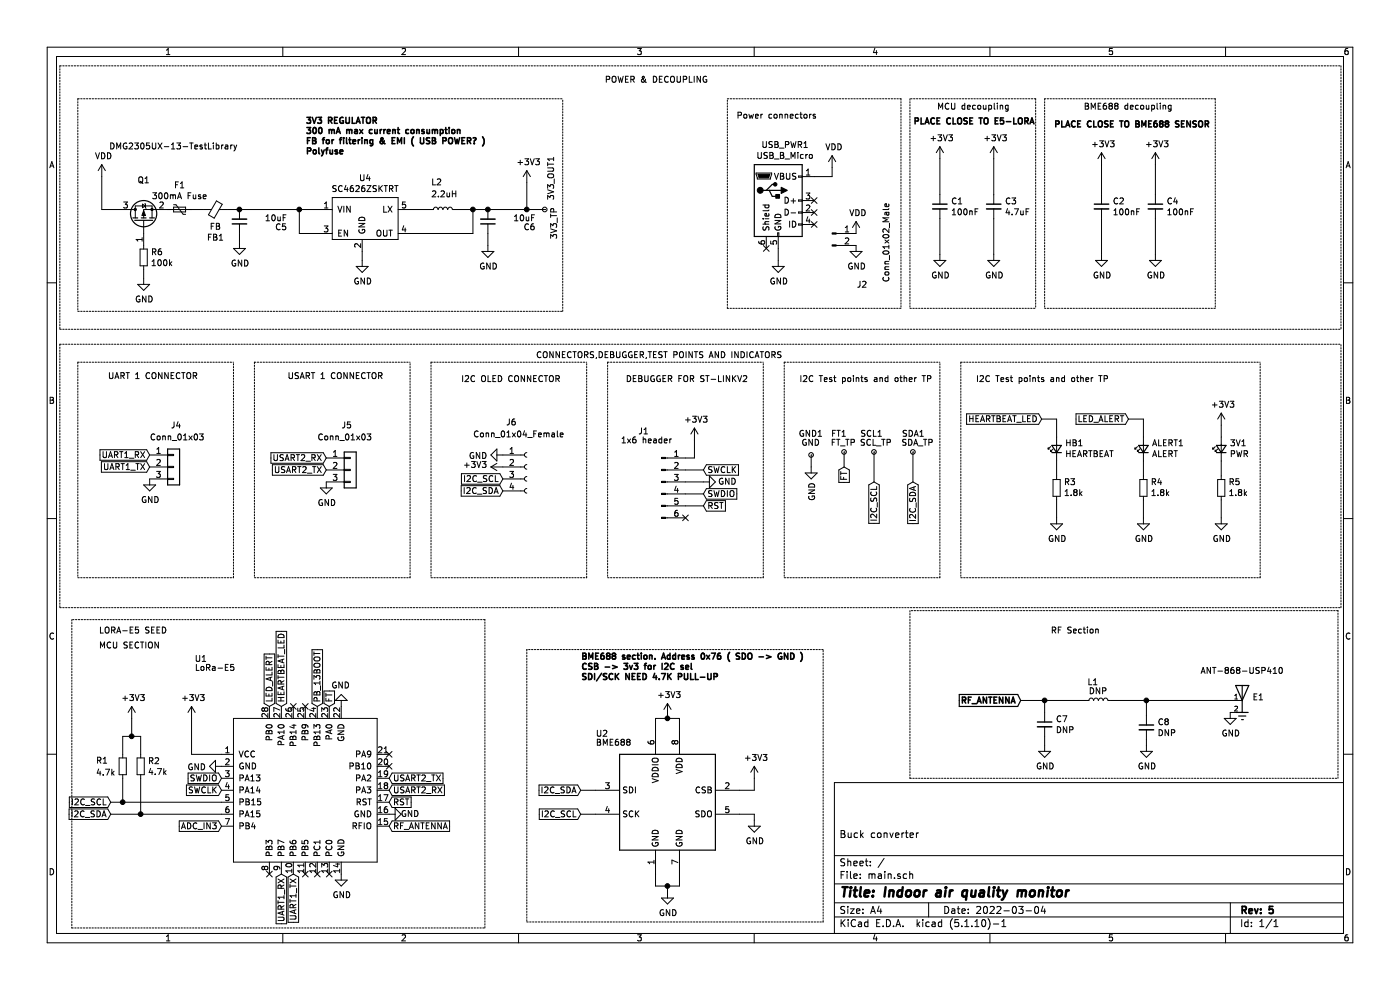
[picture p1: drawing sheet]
EESchema Schematic File Version 4
EELAYER 30 0
EELAYER END
$Descr A4 11693 8268
encoding utf-8
Sheet 1 1
Title "Indoor air quality monitor"
Date "2022-03-04"
Rev "5"
Comp ""
Comment1 "Buck converter"
Comment2 ""
Comment3 ""
Comment4 ""
$EndDescr
Text GLabel 5875 4125 2    50   Input ~ 0
SWDIO
Text GLabel 5875 3925 2    50   Input ~ 0
SWCLK
$Comp
L power:+3V3 #PWR0115
U 1 1
P 5800 3675
F 0 "#PWR0115" H 5800 3525 50  0001 C CNN
F 1 "+3V3" H 5815 3848 50  0000 C CNN
F 2 "" H 5800 3675 50  0001 C CNN
F 3 "" H 5800 3675 50  0001 C CNN
	1    5800 3675
	1    0    0    -1  
$EndComp
$Comp
L power:GND #PWR0116
U 1 1
P 5875 4025
F 0 "#PWR0116" H 5875 3775 50  0001 C CNN
F 1 "GND" V 5875 3825 50  0000 C CNN
F 2 "" H 5875 4025 50  0001 C CNN
F 3 "" H 5875 4025 50  0001 C CNN
	1    5875 4025
	0    -1   -1   0   
$EndComp
Text GLabel 5875 4225 2    50   Input ~ 0
RST
$Comp
L Connector:Conn_01x06_Male J1
U 1 1
P 5525 4025
F 0 "J1" H 5375 4450 50  0000 C CNN
F 1 "1x6 header" H 5400 4375 50  0000 C CNN
F 2 "Connector_PinHeader_2.54mm:PinHeader_1x06_P2.54mm_Vertical" H 5525 4025 50  0001 C CNN
F 3 "~" H 5525 4025 50  0001 C CNN
	1    5525 4025
	1    0    0    -1  
$EndComp
Wire Wire Line
	5800 3675 5800 3825
Wire Wire Line
	5800 3825 5725 3825
Wire Wire Line
	5725 3925 5875 3925
Wire Wire Line
	5725 4025 5875 4025
Wire Wire Line
	5725 4125 5875 4125
Wire Wire Line
	5725 4225 5875 4225
NoConn ~ 5725 4325
Text Notes 5225 3200 0    50   ~ 0
DEBUGGER FOR ST-LINKV2\n
Text GLabel 4850 6800 0    50   Input ~ 0
I2C_SCL
Text GLabel 4850 6600 0    50   Input ~ 0
I2C_SDA
$Comp
L main-rescue:BME688-BME688 U2
U 1 1
P 5575 6700
F 0 "U2" H 4975 7275 50  0000 L CNN
F 1 "BME688" H 4975 7200 50  0000 L CNN
F 2 "Package_LGA:Bosch_LGA-8_3x3mm_P0.8mm_ClockwisePinNumbering" H 7025 6250 50  0001 C CNN
F 3 "" H 5575 6500 50  0001 C CNN
	1    5575 6700
	1    0    0    -1  
$EndComp
Wire Wire Line
	4850 6600 4975 6600
Wire Wire Line
	4850 6800 4975 6800
$Comp
L power:+3V3 #PWR0117
U 1 1
P 6300 6500
F 0 "#PWR0117" H 6300 6350 50  0001 C CNN
F 1 "+3V3" H 6315 6673 50  0000 C CNN
F 2 "" H 6300 6500 50  0001 C CNN
F 3 "" H 6300 6500 50  0001 C CNN
	1    6300 6500
	1    0    0    -1  
$EndComp
Wire Wire Line
	6175 6600 6300 6600
Wire Wire Line
	6300 6600 6300 6500
$Comp
L power:GND #PWR0118
U 1 1
P 6300 6850
F 0 "#PWR0118" H 6300 6600 50  0001 C CNN
F 1 "GND" H 6305 6677 50  0000 C CNN
F 2 "" H 6300 6850 50  0001 C CNN
F 3 "" H 6300 6850 50  0001 C CNN
	1    6300 6850
	1    0    0    -1  
$EndComp
Wire Wire Line
	6300 6800 6300 6850
Wire Wire Line
	6175 6800 6300 6800
$Comp
L power:GND #PWR0119
U 1 1
P 5575 7450
F 0 "#PWR0119" H 5575 7200 50  0001 C CNN
F 1 "GND" H 5580 7277 50  0000 C CNN
F 2 "" H 5575 7450 50  0001 C CNN
F 3 "" H 5575 7450 50  0001 C CNN
	1    5575 7450
	1    0    0    -1  
$EndComp
Wire Wire Line
	5475 7300 5475 7400
Wire Wire Line
	5475 7400 5575 7400
Wire Wire Line
	5675 7300 5675 7400
Wire Wire Line
	5675 7400 5575 7400
Connection ~ 5575 7400
$Comp
L power:+3V3 #PWR0120
U 1 1
P 5575 5975
F 0 "#PWR0120" H 5575 5825 50  0001 C CNN
F 1 "+3V3" H 5590 6148 50  0000 C CNN
F 2 "" H 5575 5975 50  0001 C CNN
F 3 "" H 5575 5975 50  0001 C CNN
	1    5575 5975
	1    0    0    -1  
$EndComp
Wire Wire Line
	5475 6100 5475 6000
Wire Wire Line
	5475 6000 5575 6000
Wire Wire Line
	5575 6000 5575 5975
Wire Wire Line
	5675 6100 5675 6000
Wire Wire Line
	5675 6000 5575 6000
Connection ~ 5575 6000
Text Notes 4850 5775 0    50   ~ 10
BME688 section. Address 0x76 ( SDO -> GND )\nCSB -> 3v3 for I2C sel\nSDI/SCK NEED 4.7K PULL-UP\n\n
Wire Notes Line
	4400 7700 6875 7700
Wire Notes Line
	6875 7700 6875 5425
Wire Notes Line
	6875 5425 4400 5425
Wire Notes Line
	4400 5425 4400 7700
Wire Wire Line
	5575 7400 5575 7450
$Comp
L Device:C_Small C7
U 1 1
P 8725 6050
F 0 "C7" H 8817 6096 50  0000 L CNN
F 1 "DNP" H 8817 6005 50  0000 L CNN
F 2 "Capacitor_SMD:C_0402_1005Metric_Pad0.74x0.62mm_HandSolder" H 8725 6050 50  0001 C CNN
F 3 "~" H 8725 6050 50  0001 C CNN
	1    8725 6050
	1    0    0    -1  
$EndComp
$Comp
L Device:L_Small L1
U 1 1
P 9175 5850
F 0 "L1" V 9325 5850 50  0000 L CNN
F 1 "DNP" V 9250 5775 50  0000 L CNN
F 2 "Inductor_SMD:L_0402_1005Metric_Pad0.77x0.64mm_HandSolder" H 9175 5850 50  0001 C CNN
F 3 "~" H 9175 5850 50  0001 C CNN
	1    9175 5850
	0    -1   -1   0   
$EndComp
$Comp
L Device:C_Small C8
U 1 1
P 9575 6075
F 0 "C8" H 9667 6121 50  0000 L CNN
F 1 "DNP" H 9667 6030 50  0000 L CNN
F 2 "Capacitor_SMD:C_0402_1005Metric_Pad0.74x0.62mm_HandSolder" H 9575 6075 50  0001 C CNN
F 3 "~" H 9575 6075 50  0001 C CNN
	1    9575 6075
	1    0    0    -1  
$EndComp
Wire Wire Line
	9275 5850 9575 5850
Wire Wire Line
	9575 5850 9575 5975
Wire Wire Line
	8725 5950 8725 5850
Wire Wire Line
	8725 5850 9075 5850
$Comp
L power:GND #PWR0125
U 1 1
P 8725 6225
F 0 "#PWR0125" H 8725 5975 50  0001 C CNN
F 1 "GND" H 8730 6052 50  0000 C CNN
F 2 "" H 8725 6225 50  0001 C CNN
F 3 "" H 8725 6225 50  0001 C CNN
	1    8725 6225
	1    0    0    -1  
$EndComp
Wire Wire Line
	8725 6150 8725 6225
$Comp
L power:GND #PWR0126
U 1 1
P 9575 6225
F 0 "#PWR0126" H 9575 5975 50  0001 C CNN
F 1 "GND" H 9580 6052 50  0000 C CNN
F 2 "" H 9575 6225 50  0001 C CNN
F 3 "" H 9575 6225 50  0001 C CNN
	1    9575 6225
	1    0    0    -1  
$EndComp
Wire Wire Line
	9575 6175 9575 6225
Text GLabel 8525 5850 0    50   Input ~ 10
RF_ANTENNA
Wire Wire Line
	8525 5850 8725 5850
Connection ~ 8725 5850
$Comp
L Connector_Generic:Conn_01x03 J4
U 1 1
P 1450 3900
F 0 "J4" H 1425 4250 50  0000 L CNN
F 1 "Conn_01x03" H 1250 4150 50  0000 L CNN
F 2 "Connector_PinSocket_2.54mm:PinSocket_1x03_P2.54mm_Vertical" H 1450 3900 50  0001 C CNN
F 3 "~" H 1450 3900 50  0001 C CNN
	1    1450 3900
	1    0    0    -1  
$EndComp
Text GLabel 1250 3800 0    50   Input ~ 0
UART1_RX
Text GLabel 1250 3900 0    50   Input ~ 0
UART1_TX
$Comp
L power:GND #PWR08
U 1 1
P 1250 4000
F 0 "#PWR08" H 1250 3750 50  0001 C CNN
F 1 "GND" H 1255 3827 50  0000 C CNN
F 2 "" H 1250 4000 50  0001 C CNN
F 3 "" H 1250 4000 50  0001 C CNN
	1    1250 4000
	1    0    0    -1  
$EndComp
$Comp
L Connector:TestPoint_Small SCL1
U 1 1
P 7300 3775
F 0 "SCL1" H 7225 3625 50  0000 L CNN
F 1 "SCL_TP" H 7150 3700 50  0000 L CNN
F 2 "TestPoint:TestPoint_Pad_D1.0mm" H 7500 3775 50  0001 C CNN
F 3 "~" H 7500 3775 50  0001 C CNN
	1    7300 3775
	-1   0    0    1   
$EndComp
$Comp
L Connector:TestPoint_Small SDA1
U 1 1
P 7625 3775
F 0 "SDA1" H 7525 3625 50  0000 L CNN
F 1 "SDA_TP" H 7450 3700 50  0000 L CNN
F 2 "TestPoint:TestPoint_Pad_D1.0mm" H 7825 3775 50  0001 C CNN
F 3 "~" H 7825 3775 50  0001 C CNN
	1    7625 3775
	-1   0    0    1   
$EndComp
Text GLabel 7625 4025 3    50   Input ~ 0
I2C_SDA
Text GLabel 7300 4025 3    50   Input ~ 0
I2C_SCL
Wire Wire Line
	7625 4025 7625 3775
Wire Wire Line
	7300 4025 7300 3775
$Comp
L Connector_Generic:Conn_01x03 J5
U 1 1
P 2925 3925
F 0 "J5" H 2850 4300 50  0000 L CNN
F 1 "Conn_01x03" H 2650 4200 50  0000 L CNN
F 2 "Connector_PinSocket_2.54mm:PinSocket_1x03_P2.54mm_Vertical" H 2925 3925 50  0001 C CNN
F 3 "~" H 2925 3925 50  0001 C CNN
	1    2925 3925
	1    0    0    -1  
$EndComp
Text GLabel 2725 3825 0    50   Input ~ 0
USART2_RX
Text GLabel 2725 3925 0    50   Input ~ 0
USART2_TX
$Comp
L power:GND #PWR0129
U 1 1
P 2725 4025
F 0 "#PWR0129" H 2725 3775 50  0001 C CNN
F 1 "GND" H 2730 3852 50  0000 C CNN
F 2 "" H 2725 4025 50  0001 C CNN
F 3 "" H 2725 4025 50  0001 C CNN
	1    2725 4025
	1    0    0    -1  
$EndComp
$Comp
L Connector:TestPoint_Small GND1
U 1 1
P 6775 3800
F 0 "GND1" V 6950 3700 50  0000 L CNN
F 1 "GND" V 6875 3725 50  0000 L CNN
F 2 "TestPoint:TestPoint_Pad_D1.0mm" H 6975 3800 50  0001 C CNN
F 3 "~" H 6975 3800 50  0001 C CNN
	1    6775 3800
	0    -1   -1   0   
$EndComp
$Comp
L power:GND #PWR0130
U 1 1
P 6775 3900
F 0 "#PWR0130" H 6775 3650 50  0001 C CNN
F 1 "GND" V 6780 3772 50  0000 R CNN
F 2 "" H 6775 3900 50  0001 C CNN
F 3 "" H 6775 3900 50  0001 C CNN
	1    6775 3900
	1    0    0    -1  
$EndComp
Wire Wire Line
	6775 3800 6775 3900
Wire Wire Line
	7050 3900 7050 3775
$Comp
L Connector:TestPoint_Small FT1
U 1 1
P 7050 3775
F 0 "FT1" V 7200 3750 50  0000 L CNN
F 1 "FT_TP" V 7125 3675 50  0000 L CNN
F 2 "TestPoint:TestPoint_Pad_D1.0mm" H 7250 3775 50  0001 C CNN
F 3 "~" H 7250 3775 50  0001 C CNN
	1    7050 3775
	0    -1   -1   0   
$EndComp
Text GLabel 7050 3900 3    50   Input ~ 0
FT
$Comp
L Connector:Conn_01x04_Female J6
U 1 1
P 4400 3900
F 0 "J6" H 4225 4275 50  0000 L CNN
F 1 "Conn_01x04_Female" H 3950 4175 50  0000 L CNN
F 2 "Connector_PinSocket_2.54mm:PinSocket_1x04_P2.54mm_Vertical" H 4400 3900 50  0001 C CNN
F 3 "~" H 4400 3900 50  0001 C CNN
	1    4400 3900
	1    0    0    -1  
$EndComp
$Comp
L power:+3V3 #PWR0131
U 1 1
P 4200 3900
F 0 "#PWR0131" H 4200 3750 50  0001 C CNN
F 1 "+3V3" V 4215 4028 50  0000 L CNN
F 2 "" H 4200 3900 50  0001 C CNN
F 3 "" H 4200 3900 50  0001 C CNN
	1    4200 3900
	0    -1   -1   0   
$EndComp
$Comp
L power:GND #PWR0132
U 1 1
P 4200 3800
F 0 "#PWR0132" H 4200 3550 50  0001 C CNN
F 1 "GND" V 4205 3672 50  0000 R CNN
F 2 "" H 4200 3800 50  0001 C CNN
F 3 "" H 4200 3800 50  0001 C CNN
	1    4200 3800
	0    1    1    0   
$EndComp
Text GLabel 4200 4100 0    50   Input ~ 0
I2C_SDA
Text GLabel 4200 4000 0    50   Input ~ 0
I2C_SCL
Wire Notes Line
	500  2750 11200 2750
Wire Notes Line
	7600 825  7600 2575
Wire Notes Line
	8650 825  8650 2575
Wire Notes Line
	10150 2575 8725 2575
Wire Notes Line
	8725 825  8725 2575
Wire Notes Line
	10150 825  10150 2575
Wire Wire Line
	9650 1825 9650 2125
Wire Wire Line
	9200 1825 9200 2125
Wire Wire Line
	9200 1375 9200 1625
Wire Wire Line
	9650 1375 9650 1625
Wire Wire Line
	8300 1325 8300 1625
Wire Wire Line
	8300 1825 8300 2125
Wire Wire Line
	7850 1825 7850 2125
Wire Wire Line
	7850 1325 7850 1625
Wire Notes Line
	6075 2575 6075 825 
Wire Notes Line
	7525 2575 6075 2575
Wire Notes Line
	7525 825  7525 2575
Wire Notes Line
	6075 825  7525 825 
Text Notes 6150 1000 0    50   ~ 0
Power connectors\n
Wire Wire Line
	6500 2075 6500 2175
$Comp
L power:GND #PWR0128
U 1 1
P 6500 2175
F 0 "#PWR0128" H 6500 1925 50  0001 C CNN
F 1 "GND" H 6505 2002 50  0000 C CNN
F 2 "" H 6500 2175 50  0001 C CNN
F 3 "" H 6500 2175 50  0001 C CNN
	1    6500 2175
	1    0    0    -1  
$EndComp
Wire Wire Line
	6950 1400 6950 1475
Wire Wire Line
	6800 1475 6950 1475
$Comp
L power:VDD #PWR0127
U 1 1
P 6950 1400
F 0 "#PWR0127" H 6950 1250 50  0001 C CNN
F 1 "VDD" H 6965 1573 50  0000 C CNN
F 2 "" H 6950 1400 50  0001 C CNN
F 3 "" H 6950 1400 50  0001 C CNN
	1    6950 1400
	1    0    0    -1  
$EndComp
NoConn ~ 6800 1875
NoConn ~ 6400 2075
$Comp
L Connector:USB_B_Micro USB_PWR1
U 1 1
P 6500 1675
F 0 "USB_PWR1" H 6557 2142 50  0000 C CNN
F 1 "USB_B_Micro" H 6557 2051 50  0000 C CNN
F 2 "Connector_USB:USB_Micro-B_Amphenol_10103594-0001LF_Horizontal" H 6650 1625 50  0001 C CNN
F 3 "~" H 6650 1625 50  0001 C CNN
	1    6500 1675
	1    0    0    -1  
$EndComp
NoConn ~ 6800 1775
NoConn ~ 6800 1675
Text Notes 2550 1300 0    50   ~ 10
3V3 REGULATOR\n300 mA max current consumption\nFB for filtering & EMI ( USB POWER? ) \nPolyfuse
Text Notes 7625 1050 0    50   ~ 10
PLACE CLOSE TO E5-LORA\n
Wire Notes Line
	10150 825  8725 825 
Text Notes 8800 1075 0    50   ~ 10
PLACE CLOSE TO BME688 SENSOR
Text Notes 9050 925  0    50   ~ 0
BME688 decoupling\n
$Comp
L Device:C_Small C4
U 1 1
P 9650 1725
F 0 "C4" H 9742 1771 50  0000 L CNN
F 1 "100nF" H 9742 1680 50  0000 L CNN
F 2 "Capacitor_SMD:C_0603_1608Metric_Pad1.08x0.95mm_HandSolder" H 9650 1725 50  0001 C CNN
F 3 "~" H 9650 1725 50  0001 C CNN
	1    9650 1725
	1    0    0    -1  
$EndComp
$Comp
L power:GND #PWR0113
U 1 1
P 9650 2125
F 0 "#PWR0113" H 9650 1875 50  0001 C CNN
F 1 "GND" H 9655 1952 50  0000 C CNN
F 2 "" H 9650 2125 50  0001 C CNN
F 3 "" H 9650 2125 50  0001 C CNN
	1    9650 2125
	1    0    0    -1  
$EndComp
$Comp
L power:+3V3 #PWR0112
U 1 1
P 9650 1375
F 0 "#PWR0112" H 9650 1225 50  0001 C CNN
F 1 "+3V3" H 9665 1548 50  0000 C CNN
F 2 "" H 9650 1375 50  0001 C CNN
F 3 "" H 9650 1375 50  0001 C CNN
	1    9650 1375
	1    0    0    -1  
$EndComp
$Comp
L Device:C_Small C2
U 1 1
P 9200 1725
F 0 "C2" H 9292 1771 50  0000 L CNN
F 1 "100nF" H 9292 1680 50  0000 L CNN
F 2 "Capacitor_SMD:C_0603_1608Metric_Pad1.08x0.95mm_HandSolder" H 9200 1725 50  0001 C CNN
F 3 "~" H 9200 1725 50  0001 C CNN
	1    9200 1725
	1    0    0    -1  
$EndComp
$Comp
L power:GND #PWR0111
U 1 1
P 9200 2125
F 0 "#PWR0111" H 9200 1875 50  0001 C CNN
F 1 "GND" H 9205 1952 50  0000 C CNN
F 2 "" H 9200 2125 50  0001 C CNN
F 3 "" H 9200 2125 50  0001 C CNN
	1    9200 2125
	1    0    0    -1  
$EndComp
$Comp
L power:+3V3 #PWR0110
U 1 1
P 9200 1375
F 0 "#PWR0110" H 9200 1225 50  0001 C CNN
F 1 "+3V3" H 9215 1548 50  0000 C CNN
F 2 "" H 9200 1375 50  0001 C CNN
F 3 "" H 9200 1375 50  0001 C CNN
	1    9200 1375
	1    0    0    -1  
$EndComp
Text Notes 7825 925  0    50   ~ 0
MCU decoupling\n
Wire Notes Line
	8650 825  7600 825 
Wire Notes Line
	7600 2575 8650 2575
$Comp
L Device:C_Small C3
U 1 1
P 8300 1725
F 0 "C3" H 8392 1771 50  0000 L CNN
F 1 "4.7uF" H 8392 1680 50  0000 L CNN
F 2 "Capacitor_SMD:C_0603_1608Metric_Pad1.08x0.95mm_HandSolder" H 8300 1725 50  0001 C CNN
F 3 "~" H 8300 1725 50  0001 C CNN
	1    8300 1725
	1    0    0    -1  
$EndComp
$Comp
L power:GND #PWR0104
U 1 1
P 8300 2125
F 0 "#PWR0104" H 8300 1875 50  0001 C CNN
F 1 "GND" H 8305 1952 50  0000 C CNN
F 2 "" H 8300 2125 50  0001 C CNN
F 3 "" H 8300 2125 50  0001 C CNN
	1    8300 2125
	1    0    0    -1  
$EndComp
$Comp
L power:+3V3 #PWR0103
U 1 1
P 8300 1325
F 0 "#PWR0103" H 8300 1175 50  0001 C CNN
F 1 "+3V3" H 8315 1498 50  0000 C CNN
F 2 "" H 8300 1325 50  0001 C CNN
F 3 "" H 8300 1325 50  0001 C CNN
	1    8300 1325
	1    0    0    -1  
$EndComp
$Comp
L Device:C_Small C1
U 1 1
P 7850 1725
F 0 "C1" H 7942 1771 50  0000 L CNN
F 1 "100nF" H 7942 1680 50  0000 L CNN
F 2 "Capacitor_SMD:C_0603_1608Metric_Pad1.08x0.95mm_HandSolder" H 7850 1725 50  0001 C CNN
F 3 "~" H 7850 1725 50  0001 C CNN
	1    7850 1725
	1    0    0    -1  
$EndComp
$Comp
L power:GND #PWR0102
U 1 1
P 7850 2125
F 0 "#PWR0102" H 7850 1875 50  0001 C CNN
F 1 "GND" H 7855 1952 50  0000 C CNN
F 2 "" H 7850 2125 50  0001 C CNN
F 3 "" H 7850 2125 50  0001 C CNN
	1    7850 2125
	1    0    0    -1  
$EndComp
$Comp
L power:+3V3 #PWR0101
U 1 1
P 7850 1325
F 0 "#PWR0101" H 7850 1175 50  0001 C CNN
F 1 "+3V3" H 7865 1498 50  0000 C CNN
F 2 "" H 7850 1325 50  0001 C CNN
F 3 "" H 7850 1325 50  0001 C CNN
	1    7850 1325
	1    0    0    -1  
$EndComp
Text Notes 5050 700  0    50   ~ 0
POWER & DECOUPLING\n
Wire Notes Line
	11200 550  11200 2750
Wire Notes Line
	500  550  11200 550 
Wire Notes Line
	500  550  500  2750
Wire Notes Line
	500  2875 11200 2875
Wire Notes Line
	500  2875 500  5075
Wire Notes Line
	500  5075 11200 5075
Text Notes 4475 3000 0    50   ~ 0
CONNECTORS,DEBUGGER,TEST POINTS AND INDICATORS
Wire Notes Line
	1950 4825 1950 3025
Wire Notes Line
	650  3025 650  4825
Wire Notes Line
	650  3025 1950 3025
Wire Notes Line
	650  4825 1950 4825
Wire Notes Line
	3425 4825 3425 3025
Wire Notes Line
	2125 3025 2125 4825
Wire Notes Line
	2125 3025 3425 3025
Wire Notes Line
	2125 4825 3425 4825
Wire Notes Line
	4900 4825 4900 3025
Wire Notes Line
	3600 3025 3600 4825
Wire Notes Line
	3600 3025 4900 3025
Wire Notes Line
	3600 4825 4900 4825
Wire Notes Line
	6375 4825 6375 3025
Wire Notes Line
	5075 3025 5075 4825
Wire Notes Line
	5075 3025 6375 3025
Wire Notes Line
	5075 4825 6375 4825
Text Notes 900  3175 0    50   ~ 0
UART 1 CONNECTOR\n
Text Notes 2400 3175 0    50   ~ 0
USART 1 CONNECTOR\n
Text Notes 3850 3200 0    50   ~ 0
I2C OLED CONNECTOR\n
Wire Notes Line
	7850 4825 7850 3025
Wire Notes Line
	6550 3025 6550 4825
Wire Notes Line
	6550 3025 7850 3025
Wire Notes Line
	6550 4825 7850 4825
Text Notes 6675 3200 0    50   ~ 0
I2C Test points and other TP
Wire Notes Line
	8025 3025 8025 4825
Text Notes 8150 3200 0    50   ~ 0
I2C Test points and other TP
$Comp
L power:GND #PWR0121
U 1 1
P 8825 4325
F 0 "#PWR0121" H 8825 4075 50  0001 C CNN
F 1 "GND" H 8830 4152 50  0000 C CNN
F 2 "" H 8825 4325 50  0001 C CNN
F 3 "" H 8825 4325 50  0001 C CNN
	1    8825 4325
	1    0    0    -1  
$EndComp
$Comp
L Device:LED_Small ALERT1
U 1 1
P 9550 3750
F 0 "ALERT1" V 9596 3680 50  0000 R CNN
F 1 "ALERT" V 9505 3680 50  0000 R CNN
F 2 "LED_SMD:LED_0603_1608Metric_Pad1.05x0.95mm_HandSolder" V 9550 3750 50  0001 C CNN
F 3 "~" V 9550 3750 50  0001 C CNN
	1    9550 3750
	0    -1   -1   0   
$EndComp
$Comp
L Device:R_Small R4
U 1 1
P 9550 4075
F 0 "R4" H 9491 4029 50  0000 R CNN
F 1 "1.8k" H 9491 4120 50  0000 R CNN
F 2 "Resistor_SMD:R_0603_1608Metric_Pad0.98x0.95mm_HandSolder" H 9550 4075 50  0001 C CNN
F 3 "~" H 9550 4075 50  0001 C CNN
	1    9550 4075
	-1   0    0    1   
$EndComp
Wire Wire Line
	9425 3500 9550 3500
Wire Wire Line
	9550 3500 9550 3650
Wire Wire Line
	9550 3975 9550 3850
$Comp
L power:GND #PWR0122
U 1 1
P 9550 4325
F 0 "#PWR0122" H 9550 4075 50  0001 C CNN
F 1 "GND" H 9555 4152 50  0000 C CNN
F 2 "" H 9550 4325 50  0001 C CNN
F 3 "" H 9550 4325 50  0001 C CNN
	1    9550 4325
	1    0    0    -1  
$EndComp
Wire Wire Line
	9550 4175 9550 4325
$Comp
L Device:LED_Small 3V1
U 1 1
P 10200 3750
F 0 "3V1" V 10246 3680 50  0000 R CNN
F 1 "PWR" V 10155 3680 50  0000 R CNN
F 2 "LED_SMD:LED_0603_1608Metric_Pad1.05x0.95mm_HandSolder" V 10200 3750 50  0001 C CNN
F 3 "~" V 10200 3750 50  0001 C CNN
	1    10200 3750
	0    -1   -1   0   
$EndComp
$Comp
L Device:R_Small R5
U 1 1
P 10200 4075
F 0 "R5" H 10141 4029 50  0000 R CNN
F 1 "1.8k" H 10141 4120 50  0000 R CNN
F 2 "Resistor_SMD:R_0603_1608Metric_Pad0.98x0.95mm_HandSolder" H 10200 4075 50  0001 C CNN
F 3 "~" H 10200 4075 50  0001 C CNN
	1    10200 4075
	-1   0    0    1   
$EndComp
Wire Wire Line
	10200 3975 10200 3850
$Comp
L power:GND #PWR0123
U 1 1
P 10200 4325
F 0 "#PWR0123" H 10200 4075 50  0001 C CNN
F 1 "GND" H 10205 4152 50  0000 C CNN
F 2 "" H 10200 4325 50  0001 C CNN
F 3 "" H 10200 4325 50  0001 C CNN
	1    10200 4325
	1    0    0    -1  
$EndComp
Wire Wire Line
	10200 4175 10200 4325
$Comp
L power:+3V3 #PWR0124
U 1 1
P 10200 3550
F 0 "#PWR0124" H 10200 3400 50  0001 C CNN
F 1 "+3V3" H 10215 3723 50  0000 C CNN
F 2 "" H 10200 3550 50  0001 C CNN
F 3 "" H 10200 3550 50  0001 C CNN
	1    10200 3550
	1    0    0    -1  
$EndComp
Wire Wire Line
	10200 3550 10200 3650
Text GLabel 9425 3500 0    50   Input ~ 0
LED_ALERT
Wire Wire Line
	8825 4175 8825 4325
Wire Wire Line
	8825 3975 8825 3850
Wire Wire Line
	8825 3500 8825 3650
Wire Wire Line
	8700 3500 8825 3500
$Comp
L Device:R_Small R3
U 1 1
P 8825 4075
F 0 "R3" H 8766 4029 50  0000 R CNN
F 1 "1.8k" H 8766 4120 50  0000 R CNN
F 2 "Resistor_SMD:R_0603_1608Metric_Pad0.98x0.95mm_HandSolder" H 8825 4075 50  0001 C CNN
F 3 "~" H 8825 4075 50  0001 C CNN
	1    8825 4075
	-1   0    0    1   
$EndComp
Text GLabel 8700 3500 0    50   Input ~ 0
HEARTBEAT_LED
$Comp
L Device:LED_Small HB1
U 1 1
P 8825 3750
F 0 "HB1" V 8871 3680 50  0000 R CNN
F 1 "HEARTBEAT" V 8780 3680 50  0000 R CNN
F 2 "LED_SMD:LED_0603_1608Metric_Pad1.05x0.95mm_HandSolder" V 8825 3750 50  0001 C CNN
F 3 "~" V 8825 3750 50  0001 C CNN
	1    8825 3750
	0    -1   -1   0   
$EndComp
Wire Notes Line
	8025 4825 10525 4825
Wire Notes Line
	10525 4825 10525 3025
Wire Notes Line
	8025 3025 10525 3025
Wire Notes Line
	11200 5075 11200 2875
NoConn ~ 2250 7300
Text GLabel 2750 5900 1    50   Input ~ 0
FT
Text GLabel 2650 5900 1    50   Input ~ 0
PB_13BOOT
NoConn ~ 2550 7300
Text GLabel 2250 5900 1    50   Input ~ 0
LED_ALERT
Text GLabel 3250 6900 2    50   Input ~ 0
RF_ANTENNA
NoConn ~ 2750 7300
NoConn ~ 3250 6400
NoConn ~ 3250 6300
NoConn ~ 2550 5900
NoConn ~ 2450 5900
Text GLabel 3250 6700 2    50   Input ~ 0
RST
Wire Wire Line
	1175 6150 1175 6300
Connection ~ 1100 6150
Wire Wire Line
	1175 6150 1100 6150
Wire Wire Line
	1100 6150 1100 6000
Wire Wire Line
	1025 6150 1100 6150
Wire Wire Line
	1025 6300 1025 6150
$Comp
L power:+3V3 #PWR0114
U 1 1
P 1100 6000
F 0 "#PWR0114" H 1100 5850 50  0001 C CNN
F 1 "+3V3" H 1115 6173 50  0000 C CNN
F 2 "" H 1100 6000 50  0001 C CNN
F 3 "" H 1100 6000 50  0001 C CNN
	1    1100 6000
	1    0    0    -1  
$EndComp
Wire Wire Line
	1175 6500 1175 6800
Wire Wire Line
	925  6700 1025 6700
Wire Wire Line
	1025 6500 1025 6700
$Comp
L Device:R_Small R2
U 1 1
P 1175 6400
F 0 "R2" H 1234 6446 50  0000 L CNN
F 1 "4.7k" H 1234 6355 50  0000 L CNN
F 2 "Resistor_SMD:R_0603_1608Metric_Pad0.98x0.95mm_HandSolder" H 1175 6400 50  0001 C CNN
F 3 "~" H 1175 6400 50  0001 C CNN
	1    1175 6400
	1    0    0    -1  
$EndComp
$Comp
L Device:R_Small R1
U 1 1
P 1025 6400
F 0 "R1" H 800 6450 50  0000 L CNN
F 1 "4.7k" H 800 6350 50  0000 L CNN
F 2 "Resistor_SMD:R_0603_1608Metric_Pad0.98x0.95mm_HandSolder" H 1025 6400 50  0001 C CNN
F 3 "~" H 1025 6400 50  0001 C CNN
	1    1025 6400
	1    0    0    -1  
$EndComp
Text GLabel 2350 5900 1    50   Input ~ 0
HEARTBEAT_LED
Text GLabel 1850 6900 0    50   Input ~ 0
ADC_IN3
Text GLabel 3250 6500 2    50   Input ~ 0
USART2_TX
Text GLabel 3250 6600 2    50   Input ~ 0
USART2_RX
Text GLabel 925  6700 0    50   Input ~ 0
I2C_SCL
Text GLabel 1850 6600 0    50   Input ~ 0
SWCLK
Text GLabel 1850 6500 0    50   Input ~ 0
SWDIO
Text GLabel 2450 7300 3    50   Input ~ 0
UART1_TX
Text GLabel 2350 7300 3    50   Input ~ 0
UART1_RX
Wire Wire Line
	925  6800 1175 6800
Text GLabel 925  6800 0    50   Input ~ 0
I2C_SDA
$Comp
L power:GND #PWR0109
U 1 1
P 2850 5900
F 0 "#PWR0109" H 2850 5650 50  0001 C CNN
F 1 "GND" H 2855 5727 50  0000 C CNN
F 2 "" H 2850 5900 50  0001 C CNN
F 3 "" H 2850 5900 50  0001 C CNN
	1    2850 5900
	-1   0    0    1   
$EndComp
$Comp
L power:GND #PWR0108
U 1 1
P 2850 7300
F 0 "#PWR0108" H 2850 7050 50  0001 C CNN
F 1 "GND" H 2855 7127 50  0000 C CNN
F 2 "" H 2850 7300 50  0001 C CNN
F 3 "" H 2850 7300 50  0001 C CNN
	1    2850 7300
	1    0    0    -1  
$EndComp
$Comp
L power:GND #PWR0107
U 1 1
P 3250 6800
F 0 "#PWR0107" H 3250 6550 50  0001 C CNN
F 1 "GND" V 3250 6625 50  0000 C CNN
F 2 "" H 3250 6800 50  0001 C CNN
F 3 "" H 3250 6800 50  0001 C CNN
	1    3250 6800
	0    -1   -1   0   
$EndComp
Wire Wire Line
	1600 6300 1850 6300
Wire Wire Line
	1600 6000 1600 6300
$Comp
L power:+3V3 #PWR0105
U 1 1
P 1600 6000
F 0 "#PWR0105" H 1600 5850 50  0001 C CNN
F 1 "+3V3" H 1615 6173 50  0000 C CNN
F 2 "" H 1600 6000 50  0001 C CNN
F 3 "" H 1600 6000 50  0001 C CNN
	1    1600 6000
	1    0    0    -1  
$EndComp
$Comp
L LoRa-E5:LoRa-E5 U1
U 1 1
P 2550 6600
F 0 "U1" H 1625 7700 50  0000 L CNN
F 1 "LoRa-E5" H 1625 7625 50  0000 L CNN
F 2 "mmilibrary:LoRa-E5" H 2550 6600 50  0001 C CNN
F 3 "" H 2550 6600 50  0001 C CNN
	1    2550 6600
	1    0    0    -1  
$EndComp
Text Notes 8775 5300 0    50   ~ 0
RF Section\n
Wire Notes Line
	7600 5100 7600 6500
Wire Notes Line
	7600 6500 11175 6500
Wire Notes Line
	11175 6500 11175 5100
Wire Notes Line
	11175 5100 7600 5100
NoConn ~ 2650 7300
$Comp
L power:GND #PWR0106
U 1 1
P 1850 6400
F 0 "#PWR0106" H 1850 6150 50  0001 C CNN
F 1 "GND" V 1855 6272 50  0000 R CNN
F 2 "" H 1850 6400 50  0001 C CNN
F 3 "" H 1850 6400 50  0001 C CNN
	1    1850 6400
	0    1    1    0   
$EndComp
Wire Wire Line
	1850 6700 1025 6700
Connection ~ 1025 6700
Wire Wire Line
	1175 6800 1850 6800
Connection ~ 1175 6800
Wire Notes Line
	600  7750 4050 7750
Wire Notes Line
	4050 7750 4050 5175
Wire Notes Line
	4050 5175 600  5175
Wire Notes Line
	600  5175 600  7750
Text Notes 825  5300 0    50   ~ 0
LORA-E5 SEED
Text Notes 825  5425 0    50   ~ 0
MCU SECTION
$Comp
L main-rescue:ANT-868-USP410-Antenna E1
U 1 1
P 10375 5850
F 0 "E1" H 10460 5879 50  0000 L CNN
F 1 "ANT-868-USP410" H 10025 6100 50  0000 L CNN
F 2 "mmilibrary:XDCR_ANT-868-USP410" H 10375 5850 50  0001 L BNN
F 3 "" H 10375 5850 50  0001 L BNN
F 4 "Manufacturer Recommendations" H 10375 5850 50  0001 L BNN "STANDARD"
F 5 "DS20241-03ANT" H 10375 5850 50  0001 L BNN "PARTREV"
F 6 "Linx" H 10375 5850 50  0001 L BNN "MANUFACTURER"
F 7 "2.9 mm" H 10375 5850 50  0001 L BNN "MAXIMUM_PACKAGE_HEIGHT"
	1    10375 5850
	1    0    0    -1  
$EndComp
Connection ~ 9575 5850
Wire Wire Line
	9575 5850 10275 5850
$Comp
L power:GND #PWR0133
U 1 1
P 10275 5950
F 0 "#PWR0133" H 10275 5700 50  0001 C CNN
F 1 "GND" H 10280 5777 50  0000 C CNN
F 2 "" H 10275 5950 50  0001 C CNN
F 3 "" H 10275 5950 50  0001 C CNN
	1    10275 5950
	1    0    0    -1  
$EndComp
$Comp
L mmiSymbol:SC4626ZSKTRT U4
U 1 1
P 2975 1550
F 0 "U4" H 3050 1615 50  0000 C CNN
F 1 "SC4626ZSKTRT" H 3050 1524 50  0000 C CNN
F 2 "mmilibrary:SOT95P280X145-5N" H 2975 1550 50  0001 C CNN
F 3 "https://www.mouser.co.uk/datasheet/2/761/SEMT_S_A0000087366_1-2575276.pdf" H 2975 1550 50  0001 C CNN
	1    2975 1550
	1    0    0    -1  
$EndComp
$Comp
L Device:C_Small C5
U 1 1
P 2000 1850
F 0 "C5" H 1600 1900 50  0000 L CNN
F 1 "10uF" H 1600 1825 50  0000 L CNN
F 2 "Capacitor_SMD:C_0603_1608Metric_Pad1.08x0.95mm_HandSolder" H 2000 1850 50  0001 C CNN
F 3 "~" H 2000 1850 50  0001 C CNN
	1    2000 1850
	-1   0    0    1   
$EndComp
$Comp
L Device:C_Small C6
U 1 1
P 4075 1850
F 0 "C6" H 3675 1900 50  0000 L CNN
F 1 "10uF" H 3675 1825 50  0000 L CNN
F 2 "Capacitor_SMD:C_0603_1608Metric_Pad1.08x0.95mm_HandSolder" H 4075 1850 50  0001 C CNN
F 3 "~" H 4075 1850 50  0001 C CNN
	1    4075 1850
	-1   0    0    1   
$EndComp
$Comp
L Device:L_Small L2
U 1 1
P 3700 1750
F 0 "L2" V 3925 1850 50  0000 R CNN
F 1 "2.2uH" V 3825 1850 50  0000 R CNN
F 2 "EasyLoader:INDC1608X95N" H 3700 1750 50  0001 C CNN
F 3 "~" H 3700 1750 50  0001 C CNN
	1    3700 1750
	0    -1   -1   0   
$EndComp
$Comp
L Device:Polyfuse_Small F1
U 1 1
P 1500 1750
F 0 "F1" V 1295 1750 50  0000 C CNN
F 1 "300mA Fuse" V 1386 1750 50  0000 C CNN
F 2 "Resistor_SMD:R_0603_1608Metric_Pad0.98x0.95mm_HandSolder" H 1550 1550 50  0001 L CNN
F 3 "~" H 1500 1750 50  0001 C CNN
	1    1500 1750
	0    -1   1    0   
$EndComp
Wire Wire Line
	2000 1750 2500 1750
Wire Wire Line
	2675 1950 2500 1950
Wire Wire Line
	2500 1950 2500 1750
Connection ~ 2500 1750
Wire Wire Line
	2500 1750 2675 1750
Wire Wire Line
	3425 1750 3600 1750
Wire Wire Line
	3800 1750 3950 1750
$Comp
L power:GND #PWR0135
U 1 1
P 4075 2050
F 0 "#PWR0135" H 4075 1800 50  0001 C CNN
F 1 "GND" H 4080 1877 50  0000 C CNN
F 2 "" H 4075 2050 50  0001 C CNN
F 3 "" H 4075 2050 50  0001 C CNN
	1    4075 2050
	1    0    0    -1  
$EndComp
$Comp
L power:GND #PWR0136
U 1 1
P 2000 2025
F 0 "#PWR0136" H 2000 1775 50  0001 C CNN
F 1 "GND" H 2005 1852 50  0000 C CNN
F 2 "" H 2000 2025 50  0001 C CNN
F 3 "" H 2000 2025 50  0001 C CNN
	1    2000 2025
	1    0    0    -1  
$EndComp
Wire Wire Line
	2000 1950 2000 2025
Wire Wire Line
	4075 1950 4075 2050
Wire Wire Line
	3425 1950 3950 1950
Wire Wire Line
	3950 1950 3950 1750
Connection ~ 3950 1750
Wire Wire Line
	3950 1750 4075 1750
$Comp
L power:+3V3 #PWR0137
U 1 1
P 4400 1525
F 0 "#PWR0137" H 4400 1375 50  0001 C CNN
F 1 "+3V3" H 4415 1698 50  0000 C CNN
F 2 "" H 4400 1525 50  0001 C CNN
F 3 "" H 4400 1525 50  0001 C CNN
	1    4400 1525
	1    0    0    -1  
$EndComp
Wire Wire Line
	4400 1525 4400 1750
Wire Wire Line
	4075 1750 4400 1750
Connection ~ 4075 1750
Wire Wire Line
	4550 1750 4400 1750
$Comp
L Connector:TestPoint_Small 3V3_OUT1
U 1 1
P 4550 1750
F 0 "3V3_OUT1" H 4625 1700 50  0000 L CNN
F 1 "3V3_TP" H 4300 1675 50  0000 L CNN
F 2 "TestPoint:TestPoint_Pad_D1.0mm" H 4750 1750 50  0001 C CNN
F 3 "~" H 4750 1750 50  0001 C CNN
	1    4550 1750
	0    -1   -1   0   
$EndComp
Connection ~ 4400 1750
$Comp
L power:GND #PWR0138
U 1 1
P 3025 2175
F 0 "#PWR0138" H 3025 1925 50  0001 C CNN
F 1 "GND" H 3030 2002 50  0000 C CNN
F 2 "" H 3025 2175 50  0001 C CNN
F 3 "" H 3025 2175 50  0001 C CNN
	1    3025 2175
	1    0    0    -1  
$EndComp
Wire Wire Line
	3025 2100 3025 2175
$Comp
L Connector:Conn_01x02_Male J2
U 1 1
P 6950 1950
F 0 "J2" H 7200 1525 50  0000 C CNN
F 1 "Conn_01x02_Male" V 7400 1875 50  0000 C CNN
F 2 "ConnectorsJSH:JST_SH_SM02B-SRSS-TB_02x1.00mm_Angled" H 6950 1950 50  0001 C CNN
F 3 "~" H 6950 1950 50  0001 C CNN
	1    6950 1950
	1    0    0    -1  
$EndComp
$Comp
L power:VDD #PWR01
U 1 1
P 7150 1950
F 0 "#PWR01" H 7150 1800 50  0001 C CNN
F 1 "VDD" H 7165 2123 50  0000 C CNN
F 2 "" H 7150 1950 50  0001 C CNN
F 3 "" H 7150 1950 50  0001 C CNN
	1    7150 1950
	1    0    0    -1  
$EndComp
$Comp
L power:GND #PWR02
U 1 1
P 7150 2050
F 0 "#PWR02" H 7150 1800 50  0001 C CNN
F 1 "GND" H 7155 1877 50  0000 C CNN
F 2 "" H 7150 2050 50  0001 C CNN
F 3 "" H 7150 2050 50  0001 C CNN
	1    7150 2050
	1    0    0    -1  
$EndComp
$Comp
L Device:Ferrite_Bead_Small FB1
U 1 1
P 1800 1750
F 0 "FB1" V 1563 1750 50  0000 C CNN
F 1 "FB" V 1654 1750 50  0000 C CNN
F 2 "Resistor_SMD:R_0603_1608Metric_Pad0.98x0.95mm_HandSolder" V 1730 1750 50  0001 C CNN
F 3 "~" H 1800 1750 50  0001 C CNN
	1    1800 1750
	0    -1   -1   0   
$EndComp
Wire Wire Line
	1600 1750 1700 1750
Wire Wire Line
	1900 1750 2000 1750
Connection ~ 2000 1750
$Comp
L RescueMicrochip:DMG2305UX-13-TestLibrary Q1
U 1 1
P 1200 1850
F 0 "Q1" V 1542 1850 50  0000 C CNN
F 1 "DMG2305UX-13-TestLibrary" V 1825 1600 50  0000 C CNN
F 2 "Package_TO_SOT_SMD:SOT-23" H 1050 2125 50  0001 L CIN
F 3 "" H 1200 1850 50  0001 L CNN
	1    1200 1850
	0    -1   -1   0   
$EndComp
$Comp
L Device:R_Small R6
U 1 1
P 1200 2150
F 0 "R6" H 1259 2196 50  0000 L CNN
F 1 "100k" H 1259 2105 50  0000 L CNN
F 2 "Resistor_SMD:R_0603_1608Metric_Pad0.98x0.95mm_HandSolder" H 1200 2150 50  0001 C CNN
F 3 "~" H 1200 2150 50  0001 C CNN
	1    1200 2150
	1    0    0    -1  
$EndComp
$Comp
L power:VDD #PWR03
U 1 1
P 850 1475
F 0 "#PWR03" H 850 1325 50  0001 C CNN
F 1 "VDD" H 865 1648 50  0000 C CNN
F 2 "" H 850 1475 50  0001 C CNN
F 3 "" H 850 1475 50  0001 C CNN
	1    850  1475
	1    0    0    -1  
$EndComp
Wire Wire Line
	850  1475 850  1750
Wire Wire Line
	850  1750 1000 1750
$Comp
L power:GND #PWR04
U 1 1
P 1200 2325
F 0 "#PWR04" H 1200 2075 50  0001 C CNN
F 1 "GND" H 1205 2152 50  0000 C CNN
F 2 "" H 1200 2325 50  0001 C CNN
F 3 "" H 1200 2325 50  0001 C CNN
	1    1200 2325
	1    0    0    -1  
$EndComp
Wire Wire Line
	1200 2250 1200 2325
Wire Notes Line
	650  825  650  2600
Wire Notes Line
	4700 2600 4700 825 
Wire Notes Line
	650  825  4700 825 
Wire Notes Line
	650  2600 4700 2600
$EndSCHEMATC
